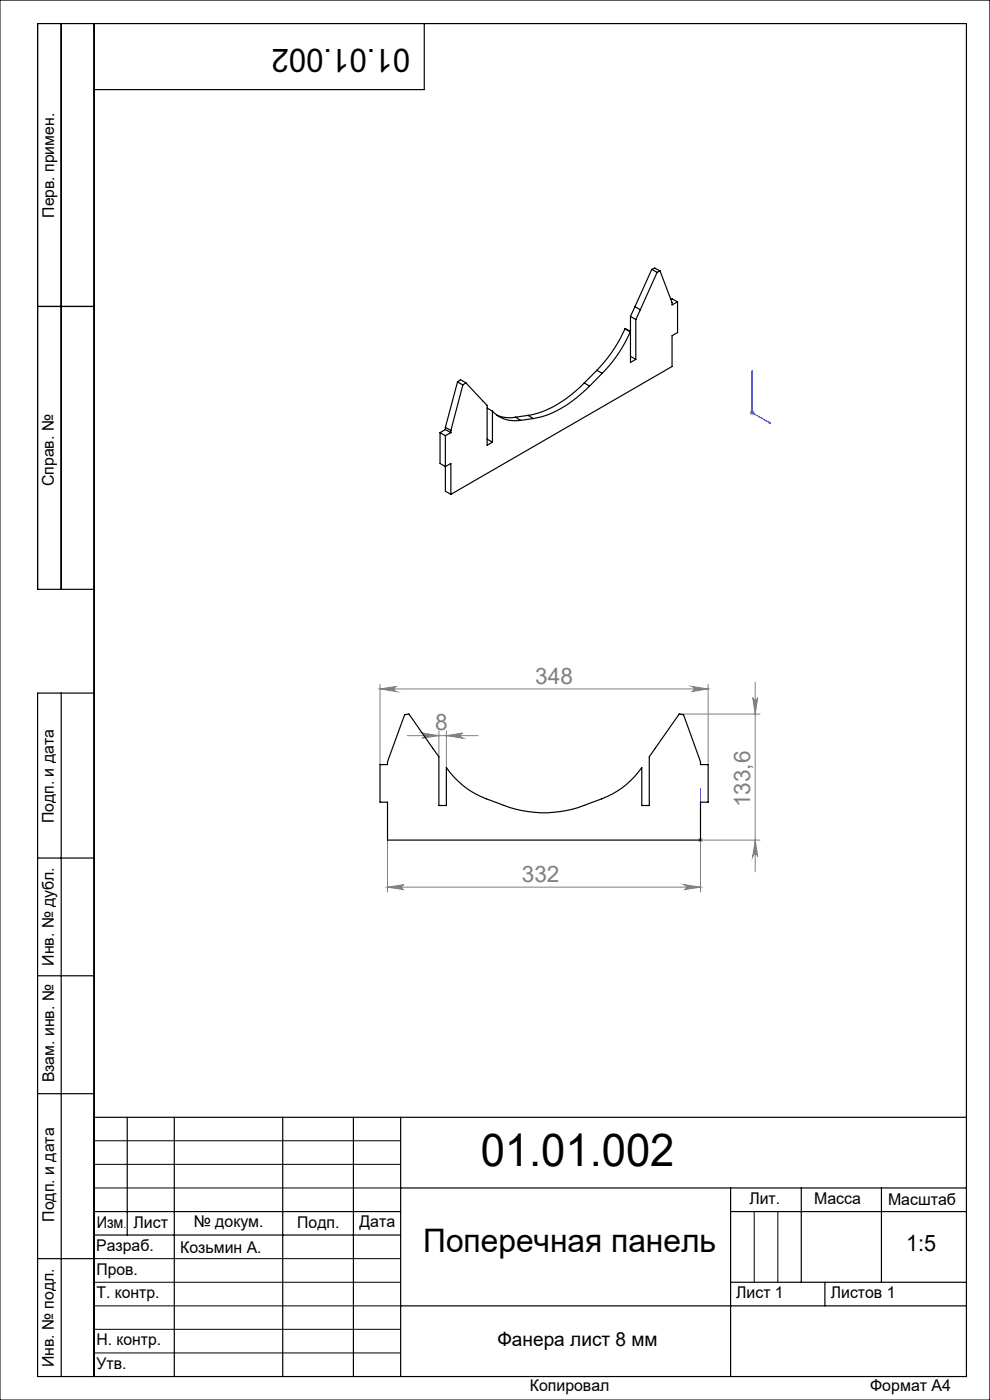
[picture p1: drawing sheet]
<svg xmlns="http://www.w3.org/2000/svg" width="210mm" height="297mm" viewBox="0 0 210 297" stroke-linecap="round" stroke-linejoin="round" font-family="sans-serif">
<path d="M159.5 78.7l.1 .5-.1-.1zM159.5 78.7v8.9l3.9 2.2M163 89.5l.4 .3-.4-.1zM148.6 178.1v.3zM148.6 167.3v.5v-.5M148.6 178.2h.1M148.6 167.3v10.9" fill="none" stroke="#00f" stroke-width=".21"/>
<g fill="none" stroke="#808080" stroke-width=".21">
<path d="M159 87.6h1.1M159.2 87.2l.7 .7M159.5 87.1v.9M159.9 87.2l-.7 .7M80.6 146.2l3.5-.6a.55 .55 0 0 0-.5 .6 .55 .55 0 0 0 .5 .5zM80.6 145.2v17M80.6 146.2h69.6M86.4 156.1h15M89.6 155.5l3.5 .6-3.5 .5a.55 .55 0 0 0 .5-.6 .55 .55 0 0 0-.5-.5zM93.1 155v5.5M94.7 156.1l3.5-.6a.55 .55 0 0 0-.5 .5 .55 .55 0 0 0 .5 .6zM94.7 155v7.8"/>
<path d="M144.1 151.5h17.1M146.7 145.6l3.5 .6-3.5 .5a.55 .55 0 0 0 .5-.5 .55 .55 0 0 0-.5-.6zM150.2 145.2v17M159.7 148a.53 .53 0 0 0 .5 .5 .53 .53 0 0 0 .5-.5l-.5 3.5zM160.2 144.7v40.3M82.2 178.2v11M148.1 178.2h13.1M148.2 177.9l.7 .7M148.6 177.7v11.5M148.9 177.9l-.7 .7M160.2 178.2l.5 3.5a.53 .53 0 0 0-.5-.5 .53 .53 0 0 0-.5 .5zM82.2 188.2l3.5-.5a.53 .53 0 0 0-.5 .5 .53 .53 0 0 0 .5 .5z"/>
<path d="M82.2 188.2h66.4M145.1 187.7l3.5 .5-3.5 .5a.53 .53 0 0 0 .5-.5 .53 .53 0 0 0-.5-.5z"/>
</g>
<path d="M0 0h210v297h-210zM20 242h65M20 247h65M20 252h65M160 257v15M165 257v15M20 267h65M20 272h65M20 277h65M20 282h65M20 287h65" fill="none" stroke="#000" stroke-width=".21"/>
<g fill="none" stroke="#000" stroke-width=".25">
<path d="M13 5v120M20 5v287M90 5v14h-70M8 65h12M20 125h-12v-120h197v287h-197v-145h12M13 147v145M8 182h12M8 207h12M8 232h12M20 237h185M27 237v25M37 237v55"/>
<path d="M60 237v55M75 237v55M85 237v55M20 257h65M85 252h120M155 252v40M155 257h50M170 252v20M187 252v20M8 267h12M20 262h65M85 277h120"/>
<path d="M155 272h50M175 272v5"/>
</g>
<g fill="#00f">
<path d="M148.6 178.1v.3zM148.6 167.3v.5z"/>
<path d="M163 89.5l.4 .3-.4-.1zM159.5 78.7l.1 .5-.1-.1z"/>
</g>
<g fill="#808080">
<path d="M82.2 188.2l3.5-.5a.53 .53 0 0 0-.5 .5 .53 .53 0 0 0 .5 .5zM145.1 187.7l3.5 .5-3.5 .5a.53 .53 0 0 0 .5-.5 .53 .53 0 0 0-.5-.5zM80.6 146.2l3.5-.6a.55 .55 0 0 0-.5 .6 .55 .55 0 0 0 .5 .5zM146.7 145.6l3.5 .6-3.5 .5a.55 .55 0 0 0 .5-.5 .55 .55 0 0 0-.5-.6z"/>
<path d="M94.7 156.1l3.5-.6a.55 .55 0 0 0-.5 .5 .55 .55 0 0 0 .5 .6zM89.6 155.5l3.5 .6-3.5 .5a.55 .55 0 0 0 .5-.6 .55 .55 0 0 0-.5-.5z"/>
<path d="M159.7 148a.53 .53 0 0 0 .5 .5 .53 .53 0 0 0 .5-.5l-.5 3.5zM160.2 178.2l.5 3.5a.53 .53 0 0 0-.5-.5 .53 .53 0 0 0-.5 .5z"/>
</g>
<g fill="none" stroke="#000" stroke-width=".25">
<path d="M138.3 57.1l1.1 .7M138.3 57.1l-3.6 7.9M138.3 57.1l.6-.2 1.1 .6M139.4 57.8l-3.6 7.9M140 57.5l2.6 6.7v.5l1.1-.7M140 57.5l-.6 .3M126.6 78.6l1.1 .6M126.6 78.6l-2.7 2.6M127.7 79.2l-2.6 2.7M132.6 69.8a30.5 30.5 0 0 1-6 8.8M132.6 69.8v-.1l1.1 .6v.1M132.6 69.8l1.1 .6"/>
<path d="M133.7 70.4a29.3 29.3 0 0 1-6 8.8M133.7 67.1v9.8l1.2-.7M133.7 67.1l1.2 .7M133.7 75.6l1.2 .6M134.7 65l1.1 .7M134.7 65l-1 2.1M134.9 67.8v8.4M135.8 65.7l-.9 2.1M142.3 63.5l.3-.1 1.1 .6M143.7 64v6.6l-1.1 .6v6.5l-47 27.2M93.3 91.8v6.5l1.2 .7 1.1-.7v6.6M93.3 91.8l1.2 .6"/>
<path d="M94.5 90.7v.4M94.5 92.4v11.8l1.1 .7M94.5 90.7l1.1 .6M94.5 91.1l1.1 .7M94.5 91.1l-1.2 .7M95.6 91.3v.5M95.6 91.8l-1.1 .6M97 81l1.2 .7M97 81l-2.5 9.7M97 81l.7-.5 1.1 .7M98.2 81.7l-2.6 9.6M98.8 81.2l-.6 .5"/>
<path d="M98.8 81.2l4.5 4.8v8.5l1.2-.7M103.3 93.2l1.2 .6M103.3 86.6l1.2 .6M104.5 87.2a6.5 6.5 0 0 0 6 2M104.5 87.2v6.6M105.4 88l.9 .4a7.1 7.1 0 0 0 3 .1M109.3 88.5l1.2 .7M112 88.1l1.1 .7M112 88.1l-2.7 .4M113.1 88.8l-2.6 .4M123.9 81.2a22.7 22.7 0 0 1-11.9 6.9M123.9 81.2l1.2 .7"/>
<path d="M125.1 81.9a22.7 22.7 0 0 1-12 6.9M85.8 151.6l.9-.1 6.4 9v10.4h1.6v-8.1a17.9 17.9 0 0 0 8.5 6.7 30.3 30.3 0 0 0 11.6 2.9l2.6-.1a34.8 34.8 0 0 0 12.4-3.8 18.6 18.6 0 0 0 6.3-5.7v8.1h1.6v-10.4l6.4-9 .9 .1 3.6 10v.6h1.6v8h-1.6v8h-66.4v-8h-1.6v-8h1.6v-.6z"/>
</g>
<text font-size="9.6" x="102" y="247.3">01.01.002</text>
<g font-size="6.9">
<text x="87" y="10.4" transform="rotate(-180 87 10.4)">01.01.002</text>
<text x="89.8" y="265.6">Поперечная панель</text>
</g>
<g font-size="4.8" fill="#808080">
<text x="113.5" y="145.1">348</text>
<text x="92.3" y="155">8</text>
<text x="159.1" y="171.3" transform="rotate(-90 159.1 171.3)">133,6</text>
<text x="110.7" y="187.1">332</text>
</g>
<text font-size="4.8" x="192.2" y="265.3">1:5</text>
<text font-size="4.1" x="105.5" y="285.5">Фанера лист 8 мм</text>
<g font-size="3.4">
<text x="11.5" y="46.2" transform="rotate(-90 11.5 46.2)">Перв. примен.</text>
<text x="11.4" y="103.2" transform="rotate(-90 11.4 103.2)">Справ. №</text>
<text x="11.4" y="174.7" transform="rotate(-90 11.4 174.7)">Подп. и дата</text>
<text x="11.5" y="204.9" transform="rotate(-90 11.5 204.9)">Инв. № дубл.</text>
<text x="11.5" y="229.6" transform="rotate(-90 11.5 229.6)">Взам. инв. №</text>
<text x="159" y="255.5">Лит.</text>
<text x="172.7" y="255.5">Масса</text>
<text x="188.4" y="255.6">Масштаб</text>
<text x="11.5" y="259.2" transform="rotate(-90 11.5 259.2)">Подп. и дата</text>
<text x="20.5" y="260.4">Изм</text>
<text x="28.3" y="260.4">Лист</text>
<text x="41.1" y="260.4">№ докум.</text>
<text x="63.1" y="260.4">Подп.</text>
<text x="76.2" y="260.4">Дата</text>
<text x="20.4" y="265.4">Разраб.</text>
<text x="38.2" y="265.7">Козьмин А.</text>
<text x="20.5" y="275.4">Т. контр.</text>
<text x="20.5" y="270.4">Пров.</text>
<text x="156.2" y="275.4">Лист 1</text>
<text x="176.2" y="275.4">Листов 1</text>
<text x="20.5" y="285.4">Н. контр.</text>
<text x="11.4" y="290" transform="rotate(-90 11.4 290)">Инв. № подл.</text>
<text x="20.5" y="290.4">Утв.</text>
<text x="112.4" y="295">Копировал</text>
<text x="184.6" y="295">Формат А4</text>
</g>
<text font-size="2.1" x="26.2" y="260.4">.</text>
</svg>
